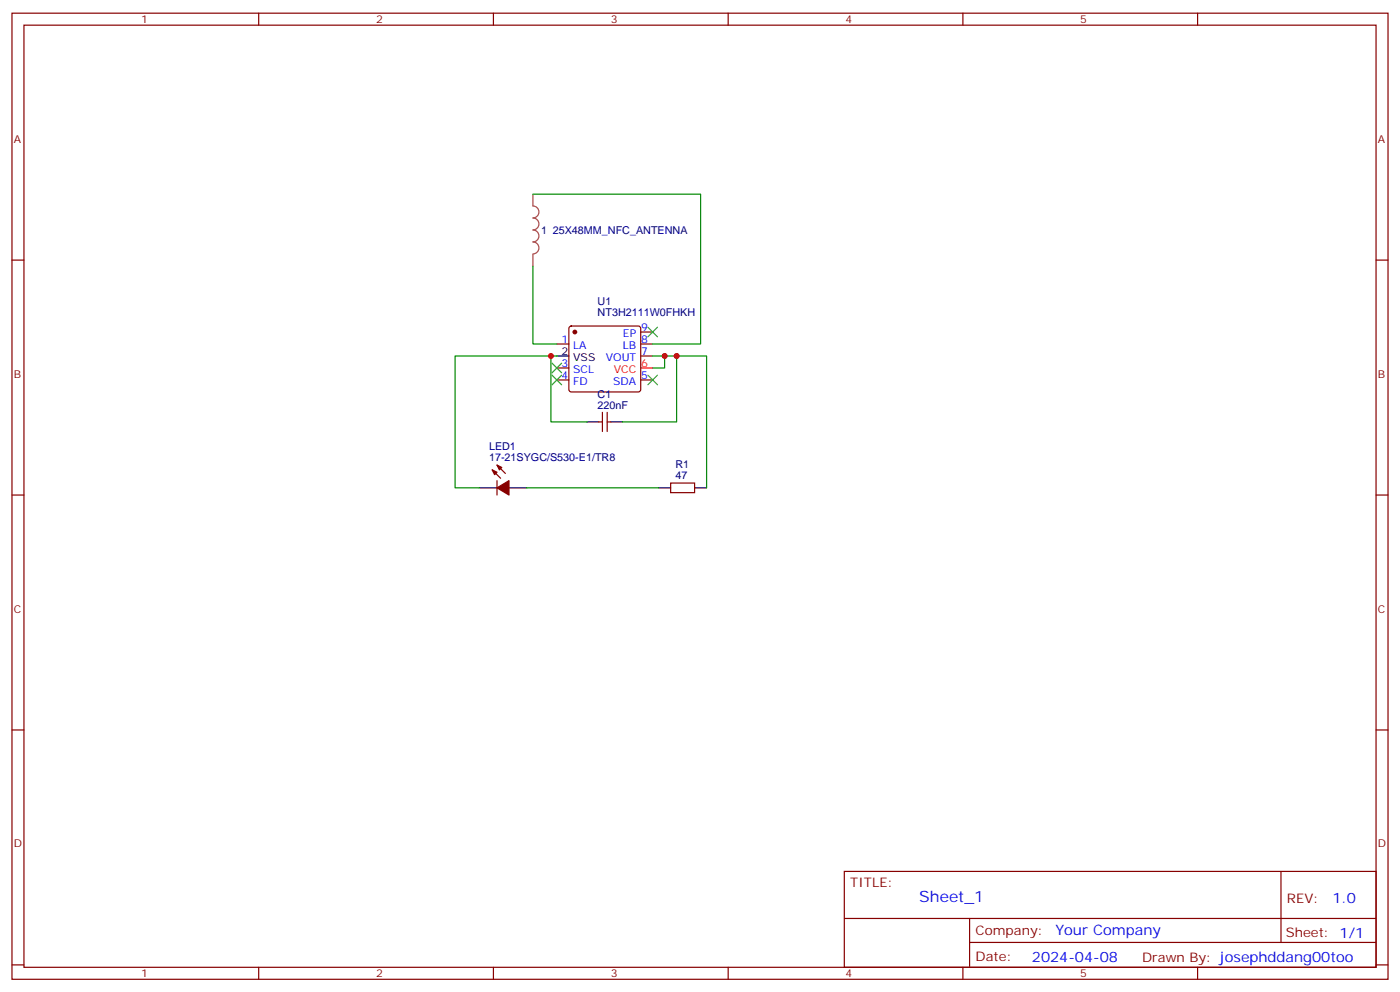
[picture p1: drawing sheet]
<svg xmlns="http://www.w3.org/2000/svg" width="412mm" height="292mm" viewBox="0 0 412 292" stroke-linecap="round" stroke-linejoin="round" font-family="sans-serif">
<g fill="none" stroke="#870000" stroke-width=".35">
<path d="M3.5 3.9h405.4v284.3h-405.4zM7.1 7.4h398.2v277.3h-398.2zM76.2 3.9v3.5M145.3 3.9v3.5M214.5 3.9v3.5M283.6 3.9v3.5M352.8 3.9v3.5M3.5 76.6h3.6M405.3 76.6h3.6M167.8 96.2l.5-.2h19.7l.5 .2 .2 .5v18l-.2 .5-.5 .2h-19.7l-.5-.3-.2-.4v-18zM188.7 97.7h3.6M164 101.2h3.6"/>
<path d="M164 111.8h3.6M164 108.3h3.6M188.7 101.2h3.6M188.7 104.8h3.6M188.7 111.8h3.6M145 138.3l2.5 2.5M146.4 136.9l2.5 2.4M176.4 124.2h1M177.4 121.4v5.6M178.9 121.4v5.6M178.9 124.2h1M3.5 145.7h3.6"/>
<path d="M146.4 141.5v4.2M197.6 142.2h7v2.8h-7zM405.3 145.7h3.6M3.5 214.8h3.6M405.3 214.8h3.6M248.7 256.5h156.6v28.2h-156.6zM377.3 256.5v20.9M248.7 270.3h156.5M285.6 277.4h119.6M285.6 270.3v14.1M3.5 284h3.6M76.2 284.7v3.5"/>
<path d="M145.3 284.7v3.5M214.5 284.7v3.5M283.6 284.7v3.5M352.8 284.7v3.5M405.3 284h3.6"/>
</g>
<path d="M188.7 108.3h3.6" fill="none" stroke="#f00" stroke-width=".35"/>
<path d="M164 104.8h3.6M172.9 124.2h3.5M179.9 124.2h3.5M141.1 143.6h5.3M149.9 143.6h5.3M194 143.6h3.6M204.6 143.6h3.5" fill="none" stroke="#000" stroke-width=".35"/>
<g fill="#870000" stroke="#870000" stroke-width=".35">
<path d="M146.4 143.6l3.5-2.1v4.2z"/>
<path d="M145 138.3l1.4 .7-.7 .7z"/>
<path d="M146.4 136.9l1.4 .7-.7 .7z"/>
<circle cx="169.3" cy="97.7" r=".53"/>
</g>
<path d="M157 57.1v3.5a1.76 1.76 0 0 1 1.8 1.8 1.76 1.76 0 0 1-1.8 1.8 1.76 1.76 0 0 1 1.8 1.7 1.76 1.76 0 0 1-1.8 1.8 1.76 1.76 0 0 1 1.7 1.7 1.76 1.76 0 0 1-1.7 1.8 1.76 1.76 0 0 1 1.7 1.8 1.76 1.76 0 0 1-1.7 1.7M157 74.8v3.5" fill="none" stroke="#a64a4a" stroke-width=".35"/>
<path d="M157 57.1h49.4v44.1h-14.1M157 78.3v22.9h7M162.3 104.8h-28.2v38.8h7M164 104.8h-1.7v19.4h10.6M192.3 104.8h7v19.4h-15.9M195.8 104.8v3.5h-3.5M199.3 104.8h8.8v38.8M155.2 143.6h38.8" fill="none" stroke="#008700" stroke-width=".35"/>
<path d="M190.9 96.3l2.8 2.8M193.7 96.3l-2.8 2.8M162.6 106.9l2.9 2.8M162.6 110.4l2.9 2.8M165.5 106.9l-2.9 2.8M165.5 110.4l-2.9 2.8M190.9 110.4l2.8 2.8M193.7 110.4l-2.8 2.8" fill="none" stroke="#3c3" stroke-width=".35"/>
<g fill="#c00">
<circle cx="162.3" cy="104.8" r=".88"/>
<circle cx="195.8" cy="104.8" r=".88"/>
<circle cx="199.3" cy="104.8" r=".88"/>
</g>
<text font-size="4.6" fill="#00f" x="270.8" y="265.5">Sheet_1</text>
<g font-size="4.2" fill="#00f">
<text x="392.5" y="265.7">1.0</text>
<text x="310.9" y="275.3">Your Company</text>
<text x="304" y="283.1">2024-04-08</text>
</g>
<g font-size="3.9" fill="#800">
<text x="250.5" y="261.1">TITLE:</text>
<text x="379.1" y="265.7">REV:</text>
<text x="287.4" y="275.3">Company:</text>
<text x="378.7" y="275.9">Sheet: 1/1</text>
<text x="287.4" y="282.9">Date:</text>
<text x="336.4" y="283">Drawn By: josephddang00too</text>
</g>
<g font-size="3.2" fill="#800">
<text x="41.6" y="6.9">1</text>
<text x="110.8" y="6.9">2</text>
<text x="179.9" y="6.9">3</text>
<text x="249.1" y="6.9">4</text>
<text x="318.2" y="6.9">5</text>
<text x="4.1" y="42">A</text>
<text x="405.9" y="42">A</text>
<text x="4.1" y="111.1">B</text>
<text x="405.9" y="111.1">B</text>
<text x="4.1" y="180.3">C</text>
<text x="405.9" y="180.3">C</text>
<text x="4.1" y="249.4">D</text>
<text x="405.9" y="249.4">D</text>
<text x="41.6" y="287.7">1</text>
<text x="110.8" y="287.7">2</text>
<text x="179.9" y="287.7">3</text>
<text x="249.1" y="287.7">4</text>
<text x="318.2" y="287.7">5</text>
</g>
<g font-size="3.2" fill="#000080">
<text x="159.5" y="68.9">1</text>
<text x="162.8" y="68.9">25X48MM_NFC_ANTENNA</text>
<text x="176" y="89.7">U1</text>
<text x="176" y="93">NT3H2111W0FHKH</text>
<text x="176" y="117.1">C1</text>
<text x="176" y="120.3">220nF</text>
<text x="144" y="135.8">17-21SYGC/S530-E1/TR8</text>
<text x="144" y="132.6">LED1</text>
<text x="199" y="137.9">R1</text>
<text x="199" y="141.1">47</text>
</g>
<g font-size="3.2" fill="#00f">
<text x="165.4" y="100.9">1</text>
<text x="183.5" y="99.1">EP</text>
<text x="188.9" y="97.4">9</text>
<text x="188.9" y="100.9">8</text>
<text x="165.4" y="107.9">3</text>
<text x="168.9" y="102.7">LA</text>
<text x="178.5" y="106.2">VOUT</text>
<text x="183.5" y="102.7">LB</text>
<text x="188.9" y="104.4">7</text>
<text x="165.4" y="111.5">4</text>
<text x="168.9" y="113.2">FD</text>
<text x="168.9" y="109.7">SCL</text>
<text x="180.7" y="113.2">SDA</text>
<text x="188.9" y="111.5">5</text>
</g>
<g font-size="3.2">
<text x="165.4" y="104.4">2</text>
<text x="168.9" y="106.2">VSS</text>
</g>
<g font-size="3.2" fill="#f00">
<text x="188.9" y="107.9">6</text>
<text x="180.8" y="109.7">VCC</text>
</g>
</svg>
